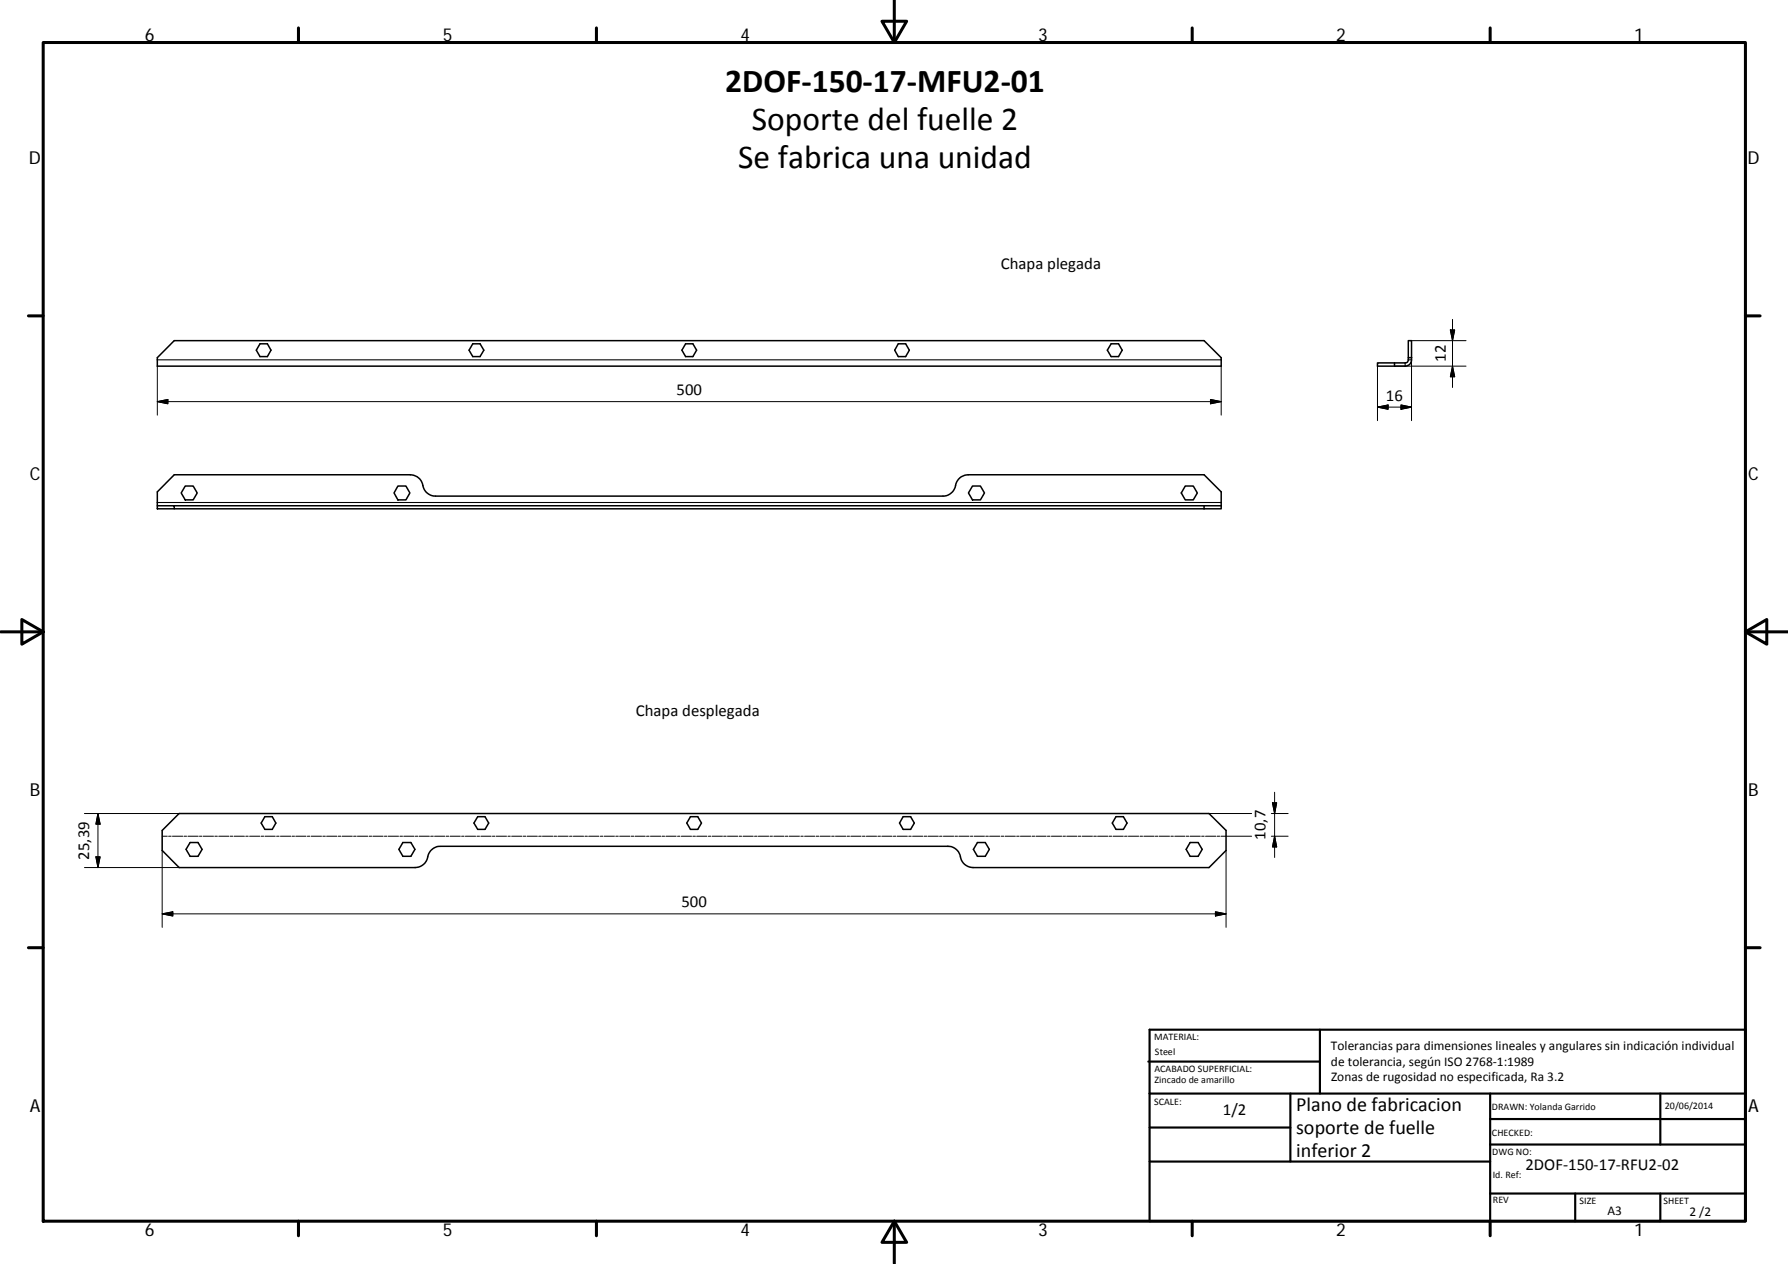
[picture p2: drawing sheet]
<svg xmlns="http://www.w3.org/2000/svg" width="420mm" height="297mm" viewBox="0 0 420 297" stroke-linecap="round" stroke-linejoin="round" font-family="sans-serif">
<g fill="none" stroke="#000" stroke-width=".36">
<path d="M40.9 80.1h242l4.1 4v1.9h-250v-1.9zM61.1 80.8h1.7l.9 1.5-.9 1.5h-1.7l-.9-1.5zM111.1 80.8h1.7l.9 1.5-.9 1.5h-1.7l-.9-1.5zM161.1 80.8h1.7l.9 1.5-.9 1.5h-1.7l-.9-1.5zM211.1 80.8h1.7l.9 1.5-.9 1.5h-1.7l-.9-1.5zM261.1 80.8h1.7l.9 1.5-.9 1.5h-1.7l-.9-1.5zM327.7 85.3v.7M330.9 84.1v.6l-.3 .5-2.9 .1M330.9 80.1h.8v4h-.8zM331.7 84.1a1.59 1.59 0 0 1-1.5 1.9h-6.5v-.7h4M37 118.9v-3.3l3.9-4h55.5a3.1 3.1 0 0 1 3.1 2.9 3 3 0 0 0 2.8 2.1h119.3a3.1 3.1 0 0 0 3-2.9 3 3 0 0 1 2.9-2.1h55.4l4.1 4v3.3M37 118.9h3.9v.7h-3.9z"/>
<path d="M40.9 118.9h246.1M40.9 119.6h242M43.5 114.2h1.9l.9 1.6-.9 1.7h-1.9l-.9-1.7zM93.5 114.2h1.9l.9 1.6-.9 1.7h-1.9l-.9-1.7zM228.5 114.2h1.9l.9 1.6-.9 1.7h-1.9l-.9-1.7zM278.5 114.2h1.9l1 1.6-1 1.7h-1.9l-.9-1.7zM282.9 118.9v.7M287 118.9v.7h-4.1M38.1 195.2l4-4h242l4 4v4.7l-4 4h-55.4a3.1 3.1 0 0 1-3.1-2.9 3 3 0 0 0-2.9-2.1h-119.2a3.1 3.1 0 0 0-3.1 2.9 3 3 0 0 1-2.8 2.1h-55.5l-4-4zM44.7 198h1.8l1 1.6-1 1.6h-1.8l-1-1.6zM62.2 191.9h1.8l.8 1.5-.8 1.5h-1.8l-.8-1.5zM94.7 198h1.9l.9 1.6-.9 1.6h-1.9l-1-1.6z"/>
<path d="M112.3 191.9h1.7l.8 1.5-.8 1.5h-1.7l-.9-1.5zM162.3 191.9h1.7l.8 1.5-.8 1.5h-1.7l-.9-1.5zM212.2 191.9h1.8l.9 1.5-.9 1.5h-1.8l-.8-1.5zM229.7 198h1.8l1 1.6-1 1.6h-1.8l-1-1.6zM262.2 191.9h1.8l.8 1.5-.8 1.5h-1.8l-.8-1.5zM279.7 198h1.8l1 1.6-1 1.6h-1.8l-1-1.6z"/>
</g>
<path d="M37 84.6h250M330.2 85.3v.7M330.9 84.6h.8M37 118.1h250" fill="none" stroke="#000" stroke-width=".25"/>
<g fill="none" stroke="#000" stroke-width=".23">
<path d="M340.8 77.5h1l-.5 2.6zM341.3 75.1v16M37 86v11.6M37 94.4l2.4-.5v1zM37 94.4h250M284.4 93.9l2.6 .5-2.6 .5zM287 86v11.6M323.7 86v12.8M323.7 95.7l2.5-.5v1zM323.7 95.7h8M327.7 86h16.8M329.2 95.2l2.5 .5-2.5 .5z"/>
<path d="M331.7 84.1v14.7M331.7 80.1h12.8M341.3 86l.5 2.5h-1zM19.8 191.2h22.3M23 191.2v12.7M23 191.2l.5 2.5h-1zM38.1 199.9v18M38.1 196.5h1.2M39.6 196.5h.6M40.5 196.5h2.4M43.2 196.5h.6M44.2 196.5h2.4"/>
<path d="M46.9 196.5h.6M47.8 196.5h2.4M50.5 196.5h.6M51.4 196.5h2.4M54.1 196.5h.6M55 196.5h2.4M57.8 196.5h.5M58.6 196.5h2.5M61.4 196.5h.6M62.3 196.5h2.4M65 196.5h.6M65.9 196.5h2.4"/>
<path d="M68.6 196.5h.6M69.5 196.5h2.4M72.2 196.5h.6M73.1 196.5h2.5M75.9 196.5h.6M76.7 196.5h2.5M79.5 196.5h.6M80.4 196.5h2.4M83.1 196.5h.6M84 196.5h2.4M86.7 196.5h.6M87.6 196.5h2.4"/>
<path d="M90.3 196.5h.6M91.2 196.5h2.5M94 196.5h.6M94.9 196.5h2.4M97.6 196.5h.6M98.5 196.5h2.4M101.2 196.5h.6M102.1 196.5h2.4M104.8 196.5h.6M105.8 196.5h2.4M108.5 196.5h.6M109.4 196.5h2.4"/>
<path d="M112.1 196.5h.6M113 196.5h2.4M115.7 196.5h.6M116.6 196.5h2.4M119.3 196.5h.6M120.2 196.5h2.4M122.9 196.5h.7M123.9 196.5h2.4M126.6 196.5h.6M127.5 196.5h2.4M130.2 196.5h.6M131.1 196.5h2.4"/>
<path d="M133.8 196.5h.6M134.7 196.5h2.4M137.4 196.5h.6M138.3 196.5h2.4M141.1 196.5h.6M142 196.5h2.4M144.7 196.5h.6M145.6 196.5h2.4M148.3 196.5h.6M149.2 196.5h2.4M151.9 196.5h.6M152.9 196.5h2.4"/>
<path d="M155.6 196.5h.6M156.5 196.5h2.4M159.2 196.5h.6M160.1 196.5h2.4M162.8 196.5h.6M163.7 196.5h2.4M166.4 196.5h.6M167.3 196.5h2.5M170 196.5h.7M171 196.5h2.4M173.7 196.5h.6M174.6 196.5h2.4"/>
<path d="M177.3 196.5h.6M178.2 196.5h2.4M180.9 196.5h.6M181.8 196.5h2.4M184.5 196.5h.7M185.5 196.5h2.4M188.2 196.5h.6M189.1 196.5h2.4M191.8 196.5h.6M192.7 196.5h2.4M195.4 196.5h.6M196.3 196.5h2.4"/>
<path d="M199 196.5h.6M199.9 196.5h2.4M202.7 196.5h.6M203.6 196.5h2.4M206.3 196.5h.6M207.2 196.5h2.4M209.9 196.5h.6M210.8 196.5h2.4M213.5 196.5h.6M214.4 196.5h2.5M217.2 196.5h.6M218 196.5h2.5"/>
<path d="M220.8 196.5h.6M221.7 196.5h2.4M224.4 196.5h.6M225.3 196.5h2.4M228 196.5h.6M228.9 196.5h2.4M231.6 196.5h.7M232.5 196.5h2.5M235.3 196.5h.6M236.2 196.5h2.4M238.9 196.5h.6M239.8 196.5h2.4"/>
<path d="M242.5 196.5h.6M243.4 196.5h2.4M246.1 196.5h.6M247.1 196.5h2.4M249.8 196.5h.6M250.7 196.5h2.4M253.4 196.5h.6M254.3 196.5h2.4M257 196.5h.6M257.9 196.5h2.4M260.6 196.5h.6M261.5 196.5h2.5"/>
<path d="M264.3 196.5h.6M265.2 196.5h2.4M267.9 196.5h.6M268.8 196.5h2.4M271.5 196.5h.6M272.4 196.5h2.4M275.1 196.5h.6M276 196.5h2.5M278.8 196.5h.5M279.6 196.5h2.5M282.4 196.5h.6M283.3 196.5h2.4"/>
<path d="M284.1 191.2h10M286 196.5h.6M286.9 196.5h7.2M288.1 199.9v18M298.8 196.5h3.9M298.8 191.2h3.9M299 188.7h1l-.5 2.5zM299.5 186.2v15.3M299.5 196.5l.5 2.5h-1zM19.8 203.9h22.3M22.5 201.4h1l-.5 2.5zM38.1 214.8l2.5-.5v1z"/>
<path d="M38.1 214.8h250M285.6 214.3l2.5 .5-2.5 .5z"/>
</g>
<g fill="none" stroke="#000" stroke-width=".71">
<path d="M10.1 10h400.1v277h-400.1zM70.1 6.6v3.4M140.2 6.6v3.4M207.3 5h5.8l-2.9 5zM210.2 0v10M280.2 6.6v3.4M350.2 6.6v3.4M6.7 74.2h3.4M410.2 74.2h3.4M.2 148.5h9.9M5.1 145.6l5 2.9-5 2.9zM410.2 148.5l5-2.9v5.8z"/>
<path d="M410.2 148.5h9.9M6.7 222.7h3.4M410.2 222.7h3.4M70.1 287v3.4M140.2 287v3.4M210.2 287l2.9 5h-5.8zM210.2 287v10M280.2 287v3.4M350.2 287v3.4"/>
</g>
<g fill="none" stroke="#000" stroke-width=".51">
<path d="M269.8 249.5h40.4M270.1 257h140.1M270.1 242h140.1v45h-140.1zM303.2 257v16M310.2 242v15M350.2 257v30M390.2 257v12M270.1 273h80.1M270.1 265h33.1M350.2 269h60M350.2 263h60M350.2 280.5h60"/>
<path d="M370.2 280.5v6.5M390.2 280.5v6.5"/>
</g>
<path d="M340.8 77.5h1l-.5 2.6zM37 94.4l2.4-.5v1zM284.4 93.9l2.6 .5-2.6 .5zM323.7 95.7l2.5-.5v1zM329.2 95.2l2.5 .5-2.5 .5zM341.3 86l.5 2.5h-1zM23 191.2l.5 2.5h-1zM299 188.7h1l-.5 2.5zM299.5 196.5l.5 2.5h-1zM22.5 201.4h1l-.5 2.5zM38.1 214.8l2.5-.5v1zM285.6 214.3l2.5 .5-2.5 .5z" fill="#000" stroke="#000" stroke-width=".23"/>
<g font-size="7.9">
<text x="170.4" y="21.5">2DOF‐150‐17‐MFU2‐01</text>
<text x="176.7" y="30.5">Soporte del fuelle 2</text>
<text x="173.5" y="39.5">Se fabrica una unidad</text>
</g>
<g font-size="4.7">
<text x="304.6" y="261.2">Plano de fabricacion</text>
<text x="304.6" y="266.6">soporte de fuelle</text>
<text x="304.6" y="272">inferior 2</text>
</g>
<g font-size="4.2">
<text x="34" y="9.6">6</text>
<text x="104" y="9.6">5</text>
<text x="174" y="9.6">4</text>
<text x="244" y="9.6">3</text>
<text x="314" y="9.6">2</text>
<text x="384" y="9.6">1</text>
<text x="6.8" y="38.7">D</text>
<text x="410.6" y="38.7">D</text>
<text x="7" y="112.9">C</text>
<text x="410.8" y="112.9">C</text>
<text x="7" y="187.1">B</text>
<text x="410.8" y="187.1">B</text>
<text x="7" y="261.3">A</text>
<text x="410.8" y="261.3">A</text>
<text x="34" y="290.4">6</text>
<text x="104" y="290.4">5</text>
<text x="174" y="290.4">4</text>
<text x="244" y="290.4">3</text>
<text x="314" y="290.4">2</text>
<text x="384" y="290.4">1</text>
</g>
<g font-size="3.9">
<text x="235.2" y="63.1">Chapa plegada</text>
<text x="339.8" y="85.1" transform="rotate(-90 339.8 85.1)">12</text>
<text x="159" y="92.8">500</text>
<text x="325.7" y="94.1">16</text>
<text x="149.4" y="168.4">Chapa desplegada</text>
<text x="297.4" y="197.3" transform="rotate(-90 297.4 197.3)">10,7</text>
<text x="21" y="202" transform="rotate(-90 21 202)">25,39</text>
<text x="160.1" y="213.2">500</text>
<text x="287.4" y="262.1">1/2</text>
<text x="358.5" y="274.9">2DOF‐150‐17‐RFU2‐02</text>
</g>
<g font-size="3.1">
<text x="312.8" y="246.8">Tolerancias para dimensiones lineales y angulares sin indicación individual</text>
<text x="312.8" y="250.4">de tolerancia, según ISO 2768‐1:1989</text>
<text x="312.8" y="254">Zonas de rugosidad no especificada, Ra 3.2</text>
<text x="377.7" y="285.6">A3</text>
<text x="397" y="285.9">2 /2</text>
</g>
<g font-size="2.4">
<text x="271.2" y="244.4">MATERIAL:</text>
<text x="271.3" y="251.9">ACABADO SUPERFICIAL:</text>
<text x="271.4" y="247.9">Steel</text>
<text x="271.3" y="254.6">Zincado de amarillo</text>
<text x="271.2" y="259.7">SCALE:</text>
<text x="350.6" y="260.9">DRAWN: Yolanda Garrido</text>
<text x="391.2" y="260.6">20/06/2014</text>
<text x="350.6" y="267">CHECKED:</text>
<text x="350.7" y="271.4">DWG NO:</text>
<text x="350.8" y="276.8">Id. Ref:</text>
<text x="350.8" y="282.8">REV</text>
<text x="371.2" y="282.9">SIZE</text>
<text x="390.9" y="282.9">SHEET</text>
</g>
</svg>
